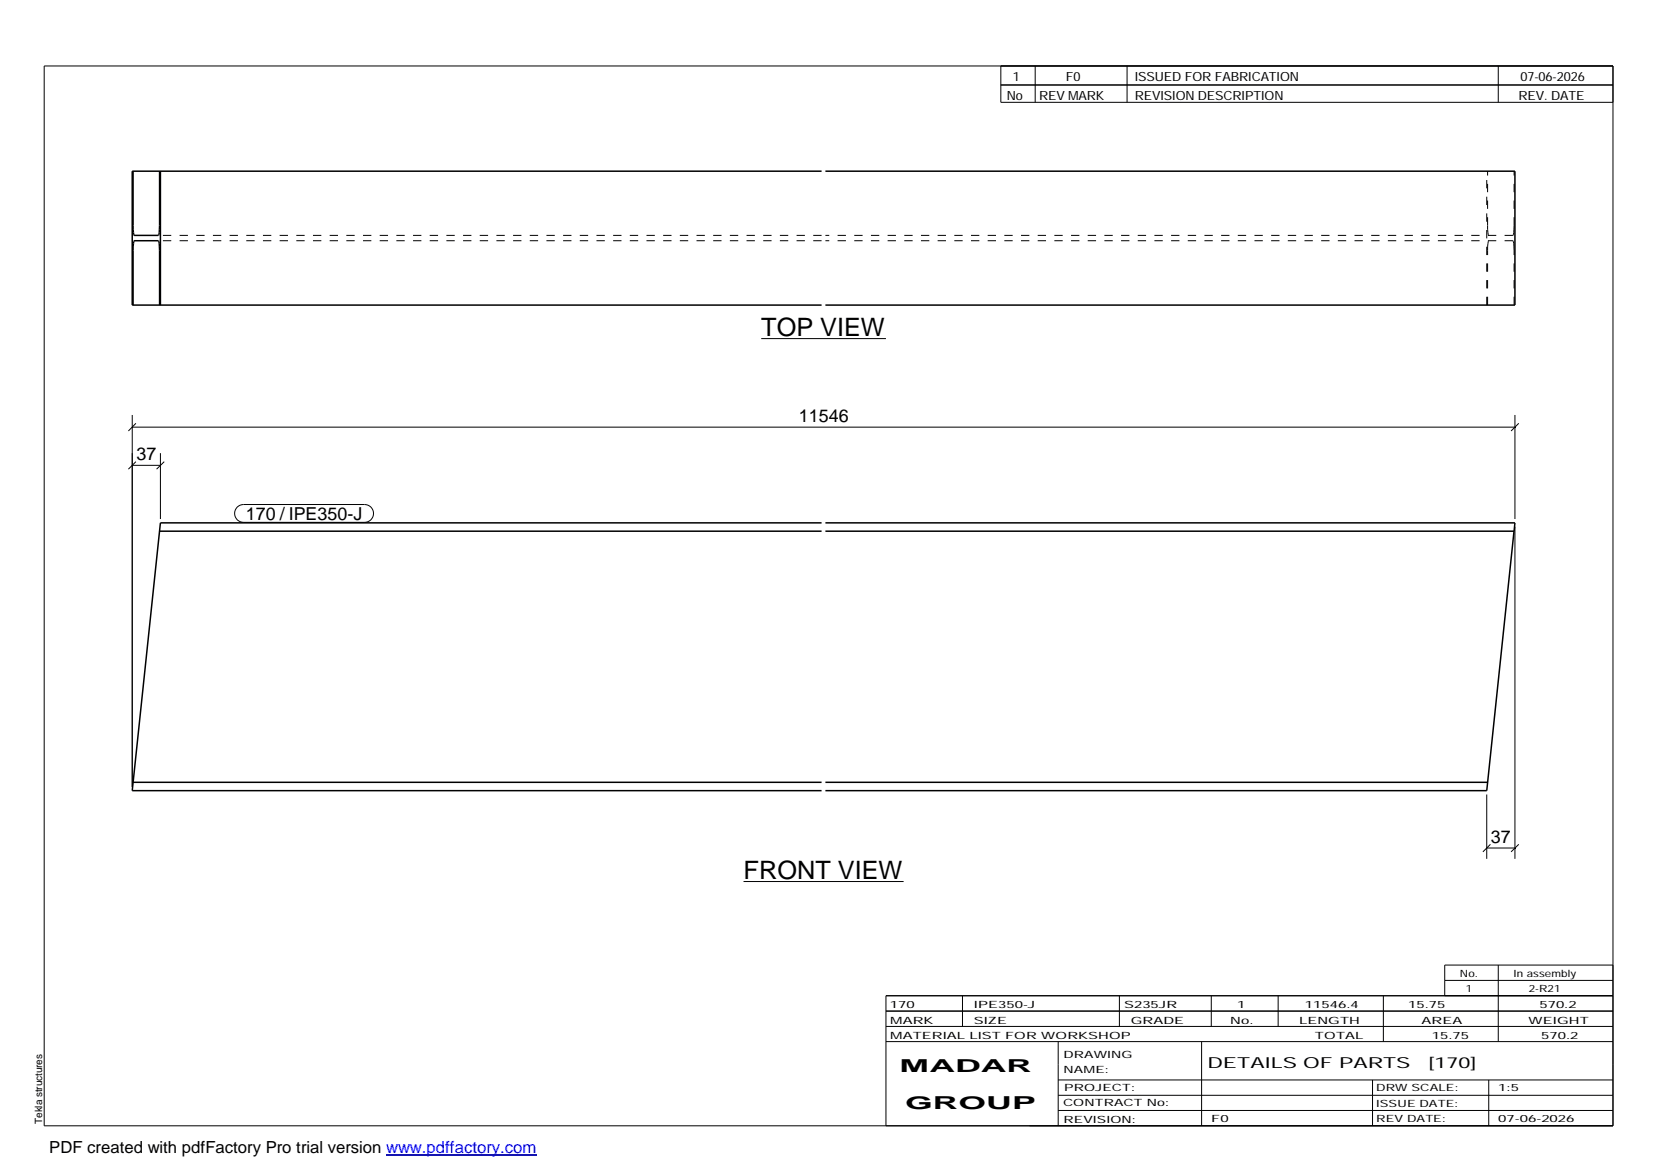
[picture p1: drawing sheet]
<svg xmlns="http://www.w3.org/2000/svg" width="420mm" height="297mm" viewBox="0 0 420 297" stroke-linecap="round" stroke-linejoin="round" font-family="sans-serif">
<path d="M33.8 43.5v14.7l.2 1.6h6.2l.1-.2 .2-2.3v-13.8M40.7 43.5v34M208.6 43.5h-175v34h175M209.5 43.5h175.1v34h-175.1M33.8 77.5v-14.8l.2-1.6h6.2l.1 .2 .2 2.4v13.8M40.5 134.9h168.1M208.6 132.7h-167.9l-7.1 68h175M209.5 132.7h175.1l-.2 2.2M209.5 134.9h174.9M384.4 134.9l-7 65.8h-167.9M33.8 198.6h174.8M209.5 198.6h168.2" fill="none" stroke="#000" stroke-width=".38"/>
<g fill="none" stroke="#000" stroke-width=".25" stroke-dasharray="2.1 2.1" stroke-linecap="butt">
<path d="M208.6 59.8h-168.4M377.7 57.3v-13.8M377.7 57.3v.9M377.7 58.2v.8M377.7 59l.1 .6M377.8 59.6l.1 .2M384.1 59.8h-174.6M384.1 59.8l.1-.2M384.2 59.6l.1-.6M384.3 59v-.8M384.3 58.2l.1-.9M384.4 57.3v-13.8"/>
<path d="M208.6 61.1h-168.4M377.4 77.5v-34M377.7 77.5v-13.8M377.7 62.7v1M377.7 61.9v.8M377.8 61.3l-.1 .6M377.9 61.1l-.1 .2M384.1 61.1h-174.6M384.2 61.3l-.1-.2M384.3 61.9l-.1-.6M384.3 62.7v-.8M384.4 77.5v-13.8"/>
<path d="M384.4 63.7l-.1-1M377.7 198.4v.2"/>
</g>
<g fill="none" stroke="#000" stroke-width=".25">
<path d="M11.2 16.7h398.3v269.1h-398.3zM254.1 16.7v9.3h155.4M262.8 16.7v9.3M286.1 16.7v9.3M380.4 16.7v9.3M254.1 21.6h155.4M193.3 86h31.6M33.6 108.4h351M33.6 105.4v94.4M33.6 118.1h7.1M34.5 107.5l-1.9 1.9M34.5 117.2l-1.9 1.9"/>
<path d="M40.7 115v16.8M41.7 117.2l-1.9 1.9M384.6 105.4v26.4M385.6 107.5l-2 1.9M60.2 128.7l.8-.4 .8-.2h30.7a2.26 2.26 0 0 1 2.3 2.3 2.26 2.26 0 0 1-2.3 2.2h-30.7a2.27 2.27 0 0 1-2.1-1.4 2.27 2.27 0 0 1 .5-2.5zM384.6 133.7v84.3M377.4 215.3h7.2M377.4 201.7v16.3M378.4 214.4l-1.9 1.9M385.6 214.4l-2 1.9M188.8 223.8h40.6M224.9 256.7h184.6"/>
<path d="M244.3 252.8v7.8M284.2 252.8v7.8M307.5 252.8v7.8M324.5 252.8v7.8M351.2 252.8v11.6M366.8 248.9h42.7M380.4 245v19.4M409.5 245h-42.7v7.8M409.5 252.8h-184.6v33M224.9 264.4h184.6M224.9 260.6h184.6M268.6 264.4v21.4"/>
<path d="M268.6 274.2h140.9M268.6 278.1h140.9M305.1 264.4v21.4M348.4 274.2v11.6M378 274.2v11.6M268.6 281.9h140.9"/>
</g>
<path d="M98 293.3h38.2" fill="none" stroke="#00f" stroke-width=".3"/>
<g font-size="6.4">
<text x="193.3" y="85.2">TOP VIEW</text>
<text x="188.8" y="223.1">FRONT VIEW</text>
</g>
<g font-size="4.5">
<text x="202.8" y="107">11546</text>
<text x="34.6" y="116.7">37</text>
<text x="62.4" y="132.1">170 / IPE350-J</text>
<text x="378.5" y="213.9">37</text>
<text x="228.4" y="272.3">MADAR</text>
<text x="229.8" y="281.6">GROUP</text>
</g>
<text font-size="4.2" x="12.5" y="292.7">PDF created with pdfFactory Pro trial version www.pdffactory.com</text>
<g font-size="3.9">
<text x="306.5" y="271.3">DETAILS OF PARTS</text>
<text x="362.7" y="271.3">[170]</text>
</g>
<g font-size="3.2">
<text x="257.1" y="20.5">1</text>
<text x="270.6" y="20.5">F0</text>
<text x="288.1" y="20.5">ISSUED FOR FABRICATION</text>
<text x="386" y="20.5">07-06-2026</text>
<text x="255.6" y="25.5">No</text>
<text x="263.8" y="25.5">REV MARK</text>
<text x="288.1" y="25.5">REVISION DESCRIPTION</text>
<text x="385.5" y="25.5">REV. DATE</text>
</g>
<g font-size="2.5">
<text x="370.6" y="247.9">No.</text>
<text x="372.1" y="251.8">1</text>
<text x="384.3" y="247.9">In assembly</text>
<text x="388.1" y="251.8">2-R21</text>
<text x="225.9" y="255.9">170</text>
<text x="247.3" y="255.9">IPE350-J</text>
<text x="285.4" y="255.9">S235JR</text>
<text x="314.1" y="255.9">1</text>
<text x="331.3" y="255.9">11546.4</text>
<text x="357.5" y="255.9">15.75</text>
<text x="390.8" y="255.9">570.2</text>
<text x="226" y="263.7">MATERIAL LIST FOR WORKSHOP</text>
<text x="226" y="259.9">MARK</text>
<text x="247.2" y="259.9">SIZE</text>
<text x="287.1" y="259.9">GRADE</text>
<text x="312.3" y="259.9">No.</text>
<text x="329.8" y="259.9">LENGTH</text>
<text x="333.8" y="263.7">TOTAL</text>
<text x="360.9" y="259.9">AREA</text>
<text x="363.5" y="263.7">15.75</text>
<text x="388.1" y="259.9">WEIGHT</text>
<text x="391.3" y="263.7">570.2</text>
<text x="270" y="268.5">DRAWING</text>
<text x="270" y="272.5">NAME:</text>
<text x="269.9" y="280.9">CONTRACT No:</text>
<text x="270.2" y="277">PROJECT:</text>
<text x="349.4" y="277.1">DRW SCALE:</text>
<text x="349.4" y="281">ISSUE DATE:</text>
<text x="380.4" y="277.1">1:5</text>
<text x="10.7" y="285.4" transform="rotate(-90 10.7 285.4)">Tekla structures</text>
<text x="270" y="285">REVISION:</text>
<text x="307.5" y="284.8">F0</text>
<text x="349.4" y="284.8">REV DATE:</text>
<text x="380.4" y="284.8">07-06-2026</text>
</g>
</svg>
